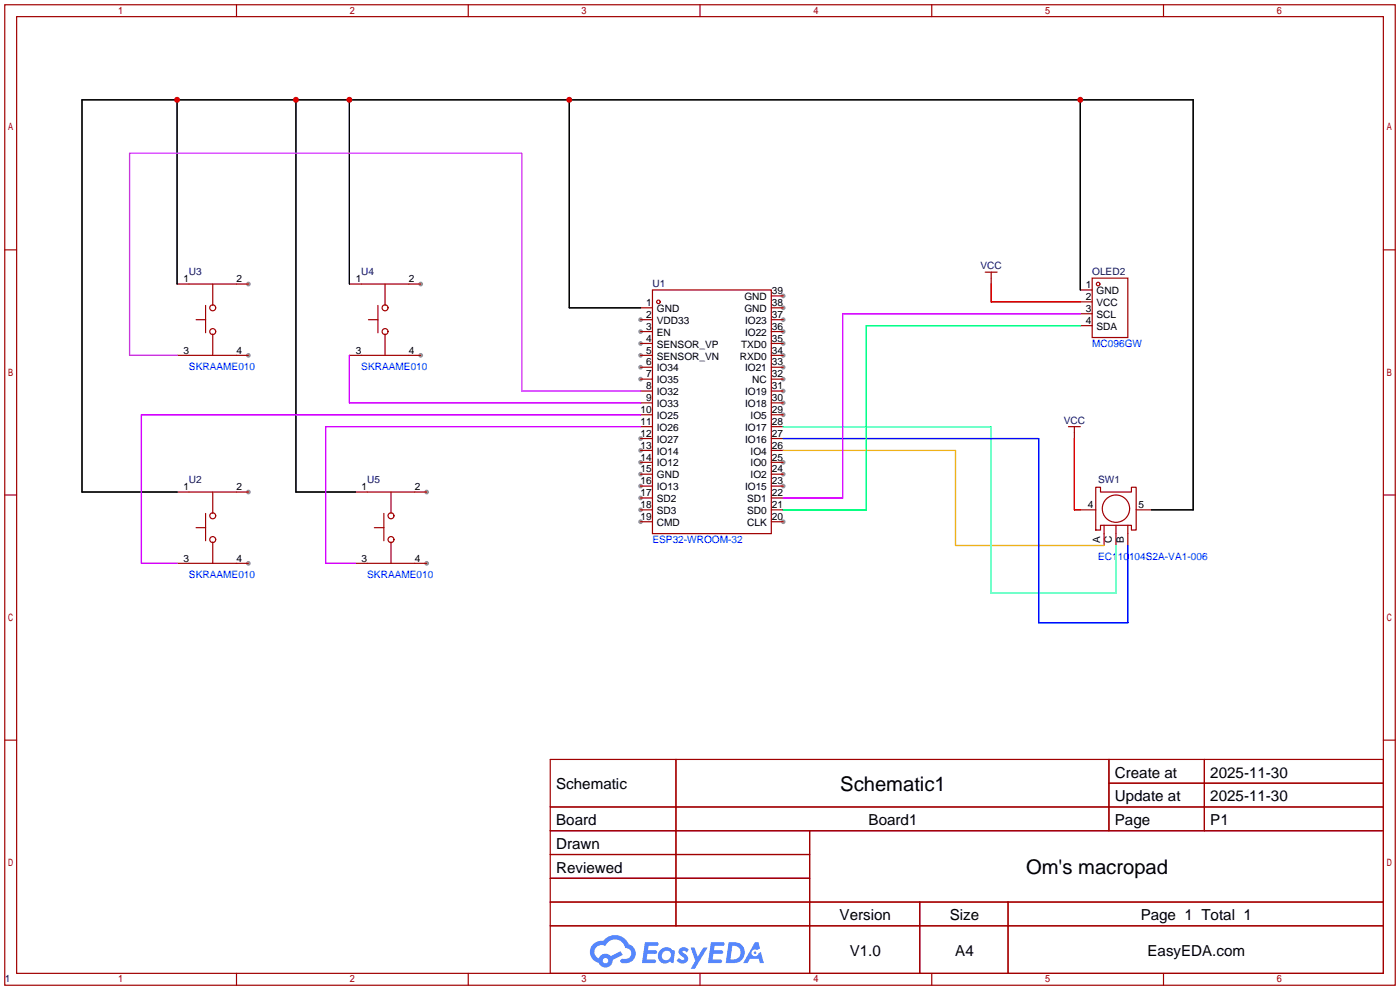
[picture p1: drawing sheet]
<svg xmlns="http://www.w3.org/2000/svg" width="299mm" height="212mm" viewBox="0 0 299 212" stroke-linecap="round" stroke-linejoin="round" font-family="sans-serif">
<g fill="#999">
<circle cx="167.4" cy="63.2" r=".51"/>
<circle cx="167.4" cy="65.8" r=".51"/>
<circle cx="167.4" cy="68.3" r=".51"/>
<circle cx="167.4" cy="70.9" r=".51"/>
<circle cx="167.4" cy="73.4" r=".51"/>
<circle cx="167.4" cy="75.9" r=".51"/>
<circle cx="167.4" cy="78.5" r=".51"/>
<circle cx="167.4" cy="81" r=".51"/>
<circle cx="167.4" cy="83.6" r=".51"/>
<circle cx="167.4" cy="86.1" r=".51"/>
<circle cx="167.4" cy="88.6" r=".51"/>
<circle cx="167.4" cy="98.8" r=".51"/>
<circle cx="167.4" cy="101.3" r=".51"/>
<circle cx="167.4" cy="103.9" r=".51"/>
<circle cx="167.4" cy="111.5" r=".51"/>
<circle cx="136.9" cy="111.5" r=".51"/>
<circle cx="136.9" cy="109" r=".51"/>
<circle cx="136.9" cy="106.4" r=".51"/>
<circle cx="136.9" cy="103.9" r=".51"/>
<circle cx="136.9" cy="101.3" r=".51"/>
<circle cx="136.9" cy="98.8" r=".51"/>
<circle cx="136.9" cy="96.3" r=".51"/>
<circle cx="136.9" cy="93.7" r=".51"/>
<circle cx="136.9" cy="81" r=".51"/>
<circle cx="136.9" cy="78.5" r=".51"/>
<circle cx="136.9" cy="75.9" r=".51"/>
<circle cx="136.9" cy="73.4" r=".51"/>
<circle cx="136.9" cy="70.9" r=".51"/>
<circle cx="136.9" cy="68.3" r=".51"/>
<circle cx="53.1" cy="120.4" r=".51"/>
<circle cx="53.1" cy="105.2" r=".51"/>
<circle cx="53.1" cy="75.9" r=".51"/>
<circle cx="53.1" cy="60.7" r=".51"/>
<circle cx="89.9" cy="75.9" r=".51"/>
<circle cx="89.9" cy="60.7" r=".51"/>
<circle cx="91.2" cy="120.4" r=".51"/>
<circle cx="91.2" cy="105.2" r=".51"/>
</g>
<g fill="none" stroke="#a10000" stroke-width=".25">
<path d="M1 1h297.2v209.6h-297.2zM3.6 3.6h292.1v204.4h-292.1zM50.5 1v2.6M100.1 1v2.6M149.6 1v2.6M199.1 1v2.6M248.7 1v2.6M1 53.4h2.6M295.7 53.4h2.5M1 105.8h2.6M295.7 105.8h2.5M1 158.2h2.6"/>
<path d="M295.7 158.2h2.5M117.6 162.3h178.1v45.7h-178.1zM117.6 172.5h178.1M117.6 177.5h178.1M144.5 162.3v35.6M173 177.5v30.5M237 162.3v15.2M237 167.4h58.7M257.4 162.3v15.2M117.6 182.6h55.4M117.6 192.8h178.1M117.6 187.7h55.4"/>
<path d="M117.6 197.9h178.1M196.6 192.8v15.2M215.4 192.8v15.2M50.5 208v2.6M100.1 208v2.6M149.6 208v2.6M199.1 208v2.6M248.7 208v2.6"/>
</g>
<g fill="#5487ff">
<path d="M145.3 202.7a1.3 1.3 0 0 1 1.9 .3l-.4 .6a.54 .54 0 0 0-.9-.2l.1 .2a1.34 1.34 0 0 1 .9 1.8 1.47 1.47 0 0 1-2.3-.1l.5-.6 .8 .5a.31 .31 0 0 0 .4-.3 .31 .31 0 0 0-.3-.4 1.12 1.12 0 0 1-.7-1.8z"/>
<path d="M147.6 202.5h.9l.6 2 1.2-2h.9l-2.7 4.6h-.9l1-1.7z"/>
<path d="M137.8 201.4h1.7a1.31 1.31 0 0 1 1.2 .2 .4 .4 0 0 1-.3 .5l-1.8 .1-.1 .9h1.6a.4 .4 0 0 1 .4 .4 .4 .4 0 0 1-.5 .4h-1.6l-.2 1.2h1.4a.46 .46 0 0 1 .5 0 .46 .46 0 0 1 .1 .5l-.4 .2h-2.6z"/>
<path d="M151.9 201.4h1.7a1.32 1.32 0 0 1 1.2 .2 .39 .39 0 0 1-.3 .5l-1.8 .1-.1 .9h1.6a.4 .4 0 0 1 .4 .4 .4 .4 0 0 1-.4 .4h-1.7l-.2 1.2h1.4a.46 .46 0 0 1 .5 0 .46 .46 0 0 1 .1 .5l-.4 .2h-2.6z"/>
<path d="M161.3 201.4h.8l.3 1.3-.6 .4a.75 .75 0 0 0-1.1 .3 .75 .75 0 0 0 .5 1 .75 .75 0 0 0 .9-.7l.5-.2 .6 2.3h-.8l-.3-.9h-1.8l-.5 .9h-1z"/>
<path d="M155.7 201.4l-.6 4.4h1.5a2.27 2.27 0 0 0 2.6-2.2 2.27 2.27 0 0 0-2.7-2.2zM156.5 202.1a1.5 1.5 0 0 1 1.8 1.6 1.5 1.5 0 0 1-1.9 1.4h-.3z"/>
<path d="M141.2 203a1.6 1.6 0 0 0-.3 2.3 1.6 1.6 0 0 0 2.3 .2l.7 .3 .3-2.4-.1-.3-.5-.1a1.58 1.58 0 0 0-2.4 0zM141.8 203.5a.98 .98 0 0 1 1.6 .4 .98 .98 0 0 1-1.1 1.3 .94 .94 0 0 1-.9-.7 .94 .94 0 0 1 .4-1z"/>
<path d="M126.8 201.8a2.37 2.37 0 0 0 1.1 4 1.54 1.54 0 0 0 1.8 1 1.54 1.54 0 0 0 1.2-1.6l2.2-1.1-.5-.8-2 1a1.57 1.57 0 0 0-2.7 .5 1.5 1.5 0 0 1-.7-2.1 1.5 1.5 0 0 1 2.2-.5 2.23 2.23 0 0 1 2.3-1.4 2.23 2.23 0 0 1 2 1.8 1.16 1.16 0 0 1 1.2 1.1 1.16 1.16 0 0 1-1.1 1.2h-.7a.47 .47 0 0 0-.5 .4 .47 .47 0 0 0 .4 .5 2.17 2.17 0 0 0 2.5-.9 2.17 2.17 0 0 0-.3-2.7l-.8-.4a3.2 3.2 0 0 0-5.5-.7l-1.1 .1zM128.8 205.3a.6 .6 0 0 1 1.2 0 .6 .6 0 0 1-1.2 0z"/>
<circle cx="161.4" cy="203.6" r=".28"/>
</g>
<g fill="none" stroke="#a10000" stroke-width=".25">
<path d="M210.6 58.2h2.5M211.8 58.2v2.5M233.4 59.4h7.6v12.7h-7.6zM37.8 75.9h15.3M37.8 60.7h15.3M41.9 68.3h2M43.9 65.3v5.8M45.5 60.7v4.6M45.5 71.4v4.5M74.7 75.9h15.2M74.7 60.7h15.2M78.7 68.3h2.1"/>
<path d="M80.8 65.3v5.8M82.3 60.7v4.6M82.3 71.4v4.5M136.9 65.8h2.5M136.9 68.3h2.5M136.9 70.9h2.5M136.9 73.4h2.5M136.9 75.9h2.5M136.9 78.5h2.5M139.4 62h25.4v52h-25.4zM164.8 63.2h2.6M164.8 65.8h2.6"/>
<path d="M164.8 68.3h2.6M164.8 70.9h2.6M164.8 73.4h2.6M164.8 75.9h2.6M164.8 78.5h2.6M230.9 62h2.5M230.9 64.5h2.5M230.9 67.1h2.5M230.9 69.6h2.5M136.9 81h2.5M136.9 83.6h2.5M136.9 86.1h2.5"/>
<path d="M136.9 88.6h2.5M136.9 91.2h2.5M136.9 93.7h2.5M136.9 96.3h2.5M136.9 98.8h2.5M164.8 81h2.6M164.8 83.6h2.6M164.8 86.1h2.6M164.8 88.6h2.6M164.8 91.2h2.6M164.8 93.7h2.6M164.8 96.3h2.6"/>
<path d="M164.8 98.8h2.6M228.3 91.2h2.6M229.6 91.2v2.5M37.8 105.2h15.3M41.9 112.8h2M43.9 109.7v5.9M45.5 105.2v4.5M45.5 115.8v4.6M75.9 105.2h15.3M80 112.8h2M82 109.7v5.9M83.6 105.2v4.5"/>
<path d="M83.6 115.8v4.6M136.9 101.3h2.5M136.9 103.9h2.5M136.9 106.4h2.5M136.9 109h2.5M136.9 111.5h2.5M164.8 101.3h2.6M164.8 103.9h2.6M164.8 106.4h2.6M164.8 109h2.6M164.8 111.5h2.6M230.9 109h3.3"/>
<path d="M234.2 104.1h1v1.1h6.6v-1.1h1v9.2h-1v-1h-6.6v1h-1zM236 112.3v4.3M238.5 112.3v4.3M241 112.3v4.3M242.8 109h3.3M37.8 120.4h15.3M75.9 120.4h15.3"/>
<circle cx="45.5" cy="70.9" r=".63"/>
<circle cx="45.5" cy="65.8" r=".63"/>
<circle cx="82.3" cy="70.9" r=".63"/>
<circle cx="82.3" cy="65.8" r=".63"/>
<circle cx="140.7" cy="64.5" r=".38"/>
<circle cx="234.7" cy="60.7" r=".38"/>
<circle cx="45.5" cy="115.3" r=".63"/>
<circle cx="45.5" cy="110.2" r=".63"/>
<circle cx="83.6" cy="115.3" r=".63"/>
<circle cx="83.6" cy="110.2" r=".63"/>
<circle cx="238.5" cy="108.7" r="2.92"/>
</g>
<path d="M37.8 21.3v39.4M63.2 21.3v83.9h12.7M74.7 21.3v39.4M121.7 21.3v44.5h15.2M230.9 21.3v40.7M37.8 105.2h-20.3v-83.9h237.5v87.7h-8.9" fill="none" stroke="#000" stroke-width=".25"/>
<path d="M37.8 75.9h-10.1v-43.1h83.8v50.8h25.4" fill="none" stroke="#c3f" stroke-width=".25"/>
<path d="M74.7 75.9v10.2h62.2M136.9 88.6h-106.7v31.8h7.6M136.9 91.2h-67.3v29.2h6.3" fill="none" stroke="#c0f" stroke-width=".25"/>
<path d="M167.4 96.3h36.8v20.3h31.8" fill="none" stroke="#fc0" stroke-width=".25"/>
<path d="M167.4 91.2h44.4v35.5h26.7v-10.1" fill="none" stroke="#0ff" stroke-width=".25"/>
<path d="M167.4 93.7h54.6v39.4h19v-16.5" fill="none" stroke="#00f" stroke-width=".25"/>
<path d="M211.8 60.7v3.8h19.1M229.6 93.7v15.3h1.3" fill="none" stroke="#f00" stroke-width=".25"/>
<path d="M230.9 69.6h-45.7v39.4h-17.8" fill="none" stroke="#0f0" stroke-width=".25"/>
<path d="M230.9 67.1h-50.8v39.3h-12.7" fill="none" stroke="#f0f" stroke-width=".25"/>
<g fill="#c00">
<circle cx="121.7" cy="21.3" r=".63"/>
<circle cx="74.7" cy="21.3" r=".63"/>
<circle cx="63.2" cy="21.3" r=".63"/>
<circle cx="37.8" cy="21.3" r=".63"/>
<circle cx="230.9" cy="21.3" r=".63"/>
</g>
<g font-size="4.3">
<text x="179.6" y="169">Schematic1</text>
<text x="219.3" y="186.7">Om's macropad</text>
</g>
<g font-size="3.2">
<text x="238.3" y="166.2">Create at</text>
<text x="258.7" y="166.2">2025-11-30</text>
<text x="118.9" y="168.7">Schematic</text>
<text x="238.3" y="171.3">Update at</text>
<text x="258.7" y="171.3">2025-11-30</text>
<text x="118.9" y="176.3">Board</text>
<text x="185.6" y="176.3">Board1</text>
<text x="238.3" y="176.3">Page</text>
<text x="258.7" y="176.3">P1</text>
<text x="118.9" y="181.4">Drawn</text>
<text x="118.9" y="186.5">Reviewed</text>
<text x="179.4" y="196.7">Version</text>
<text x="203" y="196.7">Size</text>
<text x="243.8" y="196.7">Page 1 Total 1</text>
<text x="181.6" y="204.3">V1.0</text>
<text x="204.2" y="204.3">A4</text>
<text x="245.2" y="204.3">EasyEDA.com</text>
</g>
<g font-size="2.2" fill="#000080">
<text x="40.4" y="58.8">U3</text>
<text x="77.2" y="58.8">U4</text>
<text x="209.6" y="57.6">VCC</text>
<text x="233.4" y="58.8">OLED2</text>
<text x="139.4" y="61.4">U1</text>
<text x="227.3" y="90.6">VCC</text>
<text x="40.4" y="103.3">U2</text>
<text x="78.5" y="103.3">U5</text>
<text x="234.7" y="103.3">SW1</text>
<text x="1" y="210">1</text>
</g>
<g font-size="2.2">
<text x="39.2" y="60.3">1</text>
<text x="50.5" y="60.3">2</text>
<text x="76" y="60.3">1</text>
<text x="87.4" y="60.3">2</text>
<text x="138.1" y="65.4">1</text>
<text x="159.1" y="64.1">GND</text>
<text x="165" y="62.9">39</text>
<text x="165" y="65.4">38</text>
<text x="232.1" y="61.6">1</text>
<text x="232.1" y="64.1">2</text>
<text x="234.4" y="62.9">GND</text>
<text x="234.4" y="65.4">VCC</text>
<text x="138.1" y="70.5">3</text>
<text x="138.1" y="67.9">2</text>
<text x="140.4" y="71.8">EN</text>
<text x="140.4" y="69.2">VDD33</text>
<text x="140.4" y="66.7">GND</text>
<text x="159.1" y="66.7">GND</text>
<text x="159.2" y="69.2">IO23</text>
<text x="159.2" y="71.8">IO22</text>
<text x="165" y="67.9">37</text>
<text x="165" y="70.5">36</text>
<text x="232.1" y="66.7">3</text>
<text x="232.1" y="69.2">4</text>
<text x="234.4" y="67.9">SCL</text>
<text x="234.4" y="70.5">SDA</text>
<text x="39.2" y="75.6">3</text>
<text x="50.5" y="75.6">4</text>
<text x="76" y="75.6">3</text>
<text x="87.4" y="75.6">4</text>
<text x="138.1" y="75.6">5</text>
<text x="138.1" y="73">4</text>
<text x="140.4" y="76.8">SENSOR_VN</text>
<text x="140.4" y="74.3">SENSOR_VP</text>
<text x="158.1" y="76.8">RXD0</text>
<text x="158.4" y="74.3">TXD0</text>
<text x="165" y="73">35</text>
<text x="165" y="75.6">34</text>
<text x="138.1" y="83.2">8</text>
<text x="138.1" y="80.6">7</text>
<text x="138.1" y="78.1">6</text>
<text x="140.4" y="81.9">IO35</text>
<text x="140.4" y="79.4">IO34</text>
<text x="159.2" y="79.4">IO21</text>
<text x="160.8" y="81.9">NC</text>
<text x="165" y="78.1">33</text>
<text x="165" y="80.6">32</text>
<text x="165" y="83.2">31</text>
<text x="136.9" y="88.3">10</text>
<text x="138.1" y="85.7">9</text>
<text x="140.4" y="89.5">IO25</text>
<text x="140.4" y="87">IO33</text>
<text x="140.4" y="84.5">IO32</text>
<text x="159.2" y="84.5">IO19</text>
<text x="159.2" y="87">IO18</text>
<text x="160.4" y="89.5">IO5</text>
<text x="165" y="85.7">30</text>
<text x="165" y="88.3">29</text>
<text x="136.9" y="95.9">13</text>
<text x="136.9" y="93.3">12</text>
<text x="136.9" y="90.8">11</text>
<text x="140.4" y="94.6">IO27</text>
<text x="140.4" y="92.1">IO26</text>
<text x="159.2" y="92.1">IO17</text>
<text x="159.2" y="94.6">IO16</text>
<text x="165" y="90.8">28</text>
<text x="165" y="93.3">27</text>
<text x="165" y="95.9">26</text>
<text x="136.9" y="101">15</text>
<text x="136.9" y="98.4">14</text>
<text x="140.4" y="99.7">IO12</text>
<text x="140.4" y="97.2">IO14</text>
<text x="160.4" y="97.2">IO4</text>
<text x="160.4" y="99.7">IO0</text>
<text x="165" y="98.4">25</text>
<text x="165" y="101">24</text>
<text x="39.2" y="104.8">1</text>
<text x="50.5" y="104.8">2</text>
<text x="77.3" y="104.8">1</text>
<text x="88.6" y="104.8">2</text>
<text x="136.9" y="106">17</text>
<text x="136.9" y="103.5">16</text>
<text x="140.4" y="107.3">SD2</text>
<text x="140.4" y="104.8">IO13</text>
<text x="140.4" y="102.2">GND</text>
<text x="159.2" y="104.8">IO15</text>
<text x="159.7" y="107.3">SD1</text>
<text x="160.4" y="102.2">IO2</text>
<text x="165" y="103.5">23</text>
<text x="165" y="106">22</text>
<text x="136.9" y="111.1">19</text>
<text x="136.9" y="108.6">18</text>
<text x="140.4" y="112.4">CMD</text>
<text x="140.4" y="109.9">SD3</text>
<text x="159.7" y="109.9">SD0</text>
<text x="159.7" y="112.4">CLK</text>
<text x="165" y="108.6">21</text>
<text x="165" y="111.1">20</text>
<text x="232.5" y="108.6">4</text>
<text x="243.3" y="108.6">5</text>
<text x="235.1" y="116" transform="rotate(-90 235.1 116)">A</text>
<text x="237.6" y="116.1" transform="rotate(-90 237.6 116.1)">C</text>
<text x="240.2" y="116" transform="rotate(-90 240.2 116)">B</text>
<text x="39.2" y="120">3</text>
<text x="50.5" y="120">4</text>
<text x="77.3" y="120">3</text>
<text x="88.6" y="120">4</text>
</g>
<g font-size="2.2" fill="#00f">
<text x="233.4" y="74.1">MC096GW</text>
<text x="40.4" y="79.1">SKRAAME010</text>
<text x="77.2" y="79.1">SKRAAME010</text>
<text x="139.4" y="116">ESP32-WROOM-32</text>
<text x="234.7" y="119.8">EC110104S2A-VA1-006</text>
<text x="40.4" y="123.6">SKRAAME010</text>
<text x="78.5" y="123.6">SKRAAME010</text>
</g>
</svg>
